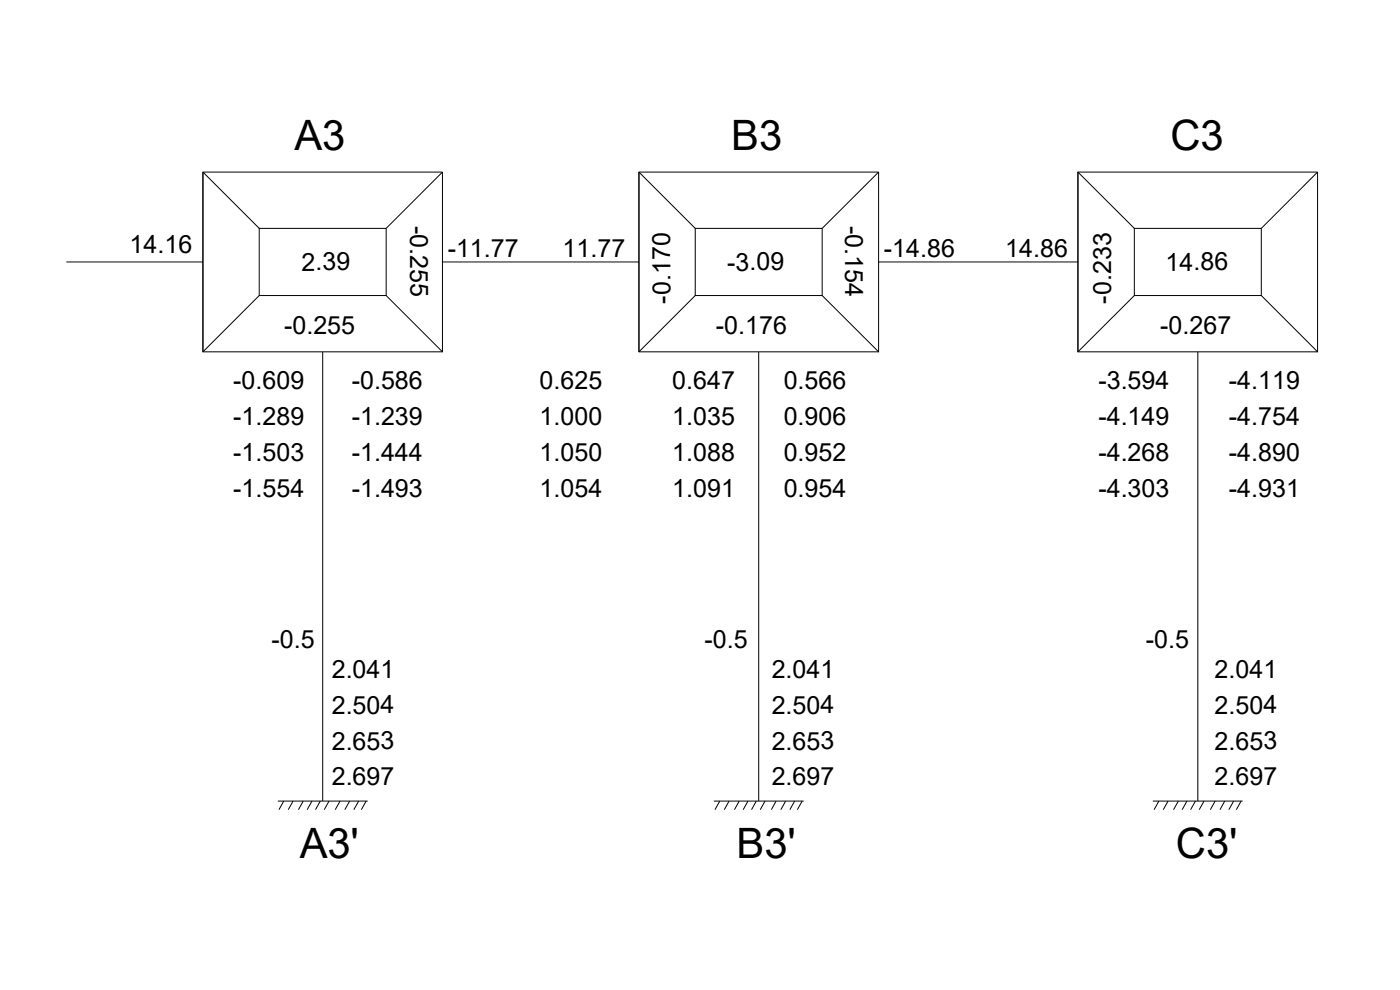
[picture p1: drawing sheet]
<svg xmlns="http://www.w3.org/2000/svg" width="420mm" height="297mm" viewBox="0 0 420 297" stroke-linecap="round" stroke-linejoin="round" font-family="sans-serif">
<!-- layer: 0 -->
<g fill="none" stroke="#000" stroke-width=".3">
<path d="M60.9 51.6h71.9v54h-71.9zM132.8 51.6l-16.9 16.9M191.8 51.6h71.9v54h-71.9zM263.7 51.6l-17 16.9M323.5 51.6h71.9v54h-71.9zM395.4 51.6l-16.9 16.9M19.9 78.6h41M77.8 68.5h38.1v20.2h-38.1zM77.8 68.5l-16.9-16.9v54l16.9-16.9M132.8 78.6h59M208.6 68.5h38.1v20.2h-38.1zM208.6 68.5l-16.8-16.9v54l16.8-16.9"/>
<path d="M263.7 78.6h59.8M340.4 68.5h38.1v20.2h-38.1zM340.4 68.5l-16.9-16.9v54l16.9-16.9M115.9 88.7l16.9 16.9M246.7 88.7l17 16.9M378.5 88.7l16.9 16.9M96.8 105.6v134.8M227.7 105.6v134.8M359.5 105.6v134.8M83.4 240.4h26.9M85.2 240.4l-1.5 2.5M88 240.4l-1.5 2.5"/>
<path d="M91 240.4l-1.4 2.5M93.6 240.4l-1.4 2.5M96.1 240.4l-1.4 2.5M98.7 240.4l-1.4 2.5M102.1 240.4l-1.5 2.5M104.9 240.4l-1.4 2.5M107.6 240.4l-1.4 2.5M109.9 240.4l-1.5 2.5M214.2 240.4h27M216 240.4l-1.4 2.5M218.8 240.4l-1.4 2.5M221.9 240.4l-1.5 2.5"/>
<path d="M224.5 240.4l-1.5 2.5M227 240.4l-1.5 2.5M229.6 240.4l-1.4 2.5M232.9 240.4l-1.4 2.5M235.8 240.4l-1.5 2.5M238.5 240.4l-1.4 2.5M240.7 240.4l-1.4 2.5M346 240.4h26.9M347.8 240.4l-1.4 2.5M350.5 240.4l-1.4 2.5M353.6 240.4l-1.4 2.5M356.2 240.4l-1.4 2.5"/>
<path d="M358.8 240.4l-1.5 2.5M361.3 240.4l-1.4 2.5M364.7 240.4l-1.5 2.5M367.6 240.4l-1.5 2.5M370.2 240.4l-1.4 2.5M372.5 240.4l-1.5 2.5"/>
</g>
<g font-size="12.6">
<text x="88.3" y="45.2">A3</text>
<text x="219.4" y="45.2">B3</text>
<text x="351.3" y="45.2">C3</text>
<text x="89.9" y="257.3">A3'</text>
<text x="221.1" y="257.3">B3'</text>
<text x="352.9" y="257.3">C3'</text>
</g>
<g font-size="7.5">
<text x="123.1" y="67.8" transform="rotate(90 123.1 67.8)">-0.255</text>
<text x="253.6" y="67.8" transform="rotate(90 253.6 67.8)">-0.154</text>
<text x="38.9" y="75.8">14.16</text>
<text x="134.4" y="77.2">-11.77</text>
<text x="168.9" y="77.2">11.77</text>
<text x="265.3" y="77.2">-14.86</text>
<text x="301.7" y="77.2">14.86</text>
<text x="90.5" y="81.2">2.39</text>
<text x="218.3" y="81.2">-3.09</text>
<text x="349.8" y="81.2">14.86</text>
<text x="201.2" y="91.1" transform="rotate(-90 201.2 91.1)">-0.170</text>
<text x="333.5" y="91.1" transform="rotate(-90 333.5 91.1)">-0.233</text>
<text x="85.2" y="100.1">-0.255</text>
<text x="214.9" y="100.1">-0.176</text>
<text x="348.2" y="100.1">-0.267</text>
<text x="70" y="116.7">-0.609</text>
<text x="105.6" y="116.7">-0.586</text>
<text x="161.9" y="116.7">0.625</text>
<text x="201.7" y="116.7">0.647</text>
<text x="235.2" y="116.7">0.566</text>
<text x="329.6" y="116.7">-3.594</text>
<text x="368.8" y="116.7">-4.119</text>
<text x="70" y="127.5">-1.289</text>
<text x="105.6" y="127.5">-1.239</text>
<text x="161.9" y="127.5">1.000</text>
<text x="201.7" y="127.5">1.035</text>
<text x="235.2" y="127.5">0.906</text>
<text x="329.6" y="127.5">-4.149</text>
<text x="368.8" y="127.5">-4.754</text>
<text x="70" y="138.2">-1.503</text>
<text x="105.6" y="138.2">-1.444</text>
<text x="161.9" y="138.2">1.050</text>
<text x="201.7" y="138.2">1.088</text>
<text x="235.2" y="138.2">0.952</text>
<text x="329.6" y="138.2">-4.268</text>
<text x="368.8" y="138.2">-4.890</text>
<text x="70" y="149">-1.554</text>
<text x="105.6" y="149">-1.493</text>
<text x="161.9" y="149">1.054</text>
<text x="201.7" y="149">1.091</text>
<text x="235.2" y="149">0.954</text>
<text x="329.6" y="149">-4.303</text>
<text x="368.8" y="149">-4.931</text>
<text x="81.5" y="194.4">-0.5</text>
<text x="211.4" y="194.4">-0.5</text>
<text x="343.9" y="194.4">-0.5</text>
<text x="99.6" y="203.3">2.041</text>
<text x="231.6" y="203.3">2.041</text>
<text x="364.5" y="203.3">2.041</text>
<text x="99.6" y="214.1">2.504</text>
<text x="231.6" y="214.1">2.504</text>
<text x="364.5" y="214.1">2.504</text>
<text x="99.6" y="224.9">2.653</text>
<text x="231.6" y="224.9">2.653</text>
<text x="364.5" y="224.9">2.653</text>
<text x="99.6" y="235.7">2.697</text>
<text x="231.6" y="235.7">2.697</text>
<text x="364.5" y="235.7">2.697</text>
</g>
</svg>
